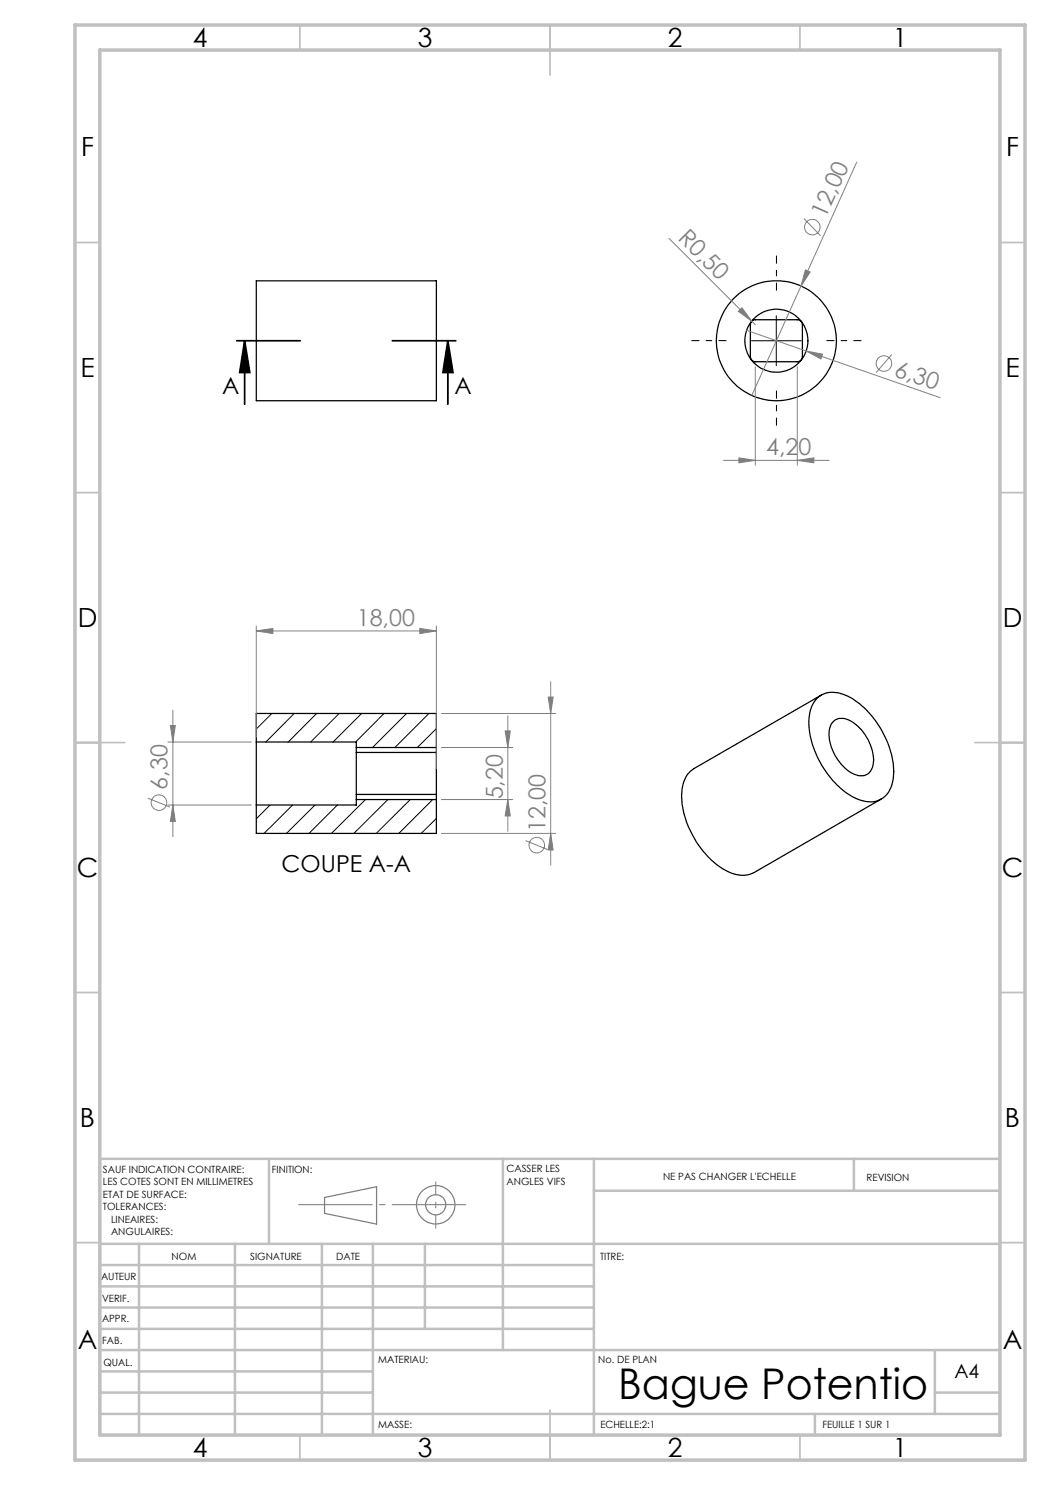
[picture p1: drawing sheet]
<svg xmlns="http://www.w3.org/2000/svg" width="210mm" height="297mm" viewBox="0 0 210 297" stroke-linecap="round" stroke-linejoin="round" font-family="sans-serif">
<g fill="none" stroke="#000" stroke-width=".25">
<path d="M51.3 56.2h36v23.9h-36zM150.4 64.2l.5-.2h8.6a.97 .97 0 0 1 1 .9v6.4a1.02 1.02 0 0 1-1 1.1h-8.4a1.02 1.02 0 0 1-1-1.1v-6.4zM163.4 139.6a4.9 4.9 0 0 1 5.7-.5 17.2 17.2 0 0 1 8.2 9 13.4 13.4 0 0 1 1 9.1 4.6 4.6 0 0 1-6.5 2.7 17.4 17.4 0 0 1-9.3-10.9 11.4 11.4 0 0 1 0-8.1zM164.3 139l-25.5 14.7a6.3 6.3 0 0 0-2.5 6 18.2 18.2 0 0 0 9.6 14.8 5.4 5.4 0 0 0 4.9 0l25.4-14.7M51.3 148.4v12.6M51.3 148.4v-5.7h36v6.8M51.3 148.4h20v1.1M71.3 158.9v1M71.3 149.5v1M71.3 159.9v1.1h-20M71.3 150.5v8.4M71.3 159.9h16"/>
<path d="M71.3 149.5h16M71.3 158.9h16M71.3 150.5h16M87.3 158.9v1M87.3 149.5v1M87.3 159.9v6.8h-36v-5.7M87.3 150.5v8.4M166.7 144.3a3.1 3.1 0 0 1 4 .2 9.5 9.5 0 0 1 4 8.2 2.55 2.55 0 0 1-4 2.1 9.3 9.3 0 0 1-4.8-9.2l.4-.9z"/>
<circle cx="155.3" cy="68.1" r="6.3"/>
<circle cx="155.3" cy="68.1" r="12"/>
</g>
<g fill="none" stroke="#000" stroke-width=".2">
<path d="M150.3 68.2h10M155.3 63.1v10M54.4 142.7l-3.1 3.1M58.8 142.7l-5.6 5.7M63.3 142.7l-5.7 5.7M67.8 142.7l-5.7 5.7M72.3 142.7l-5.7 5.7M73.1 159.9l-6.8 6.8M76.8 142.7l-5.7 5.7M77.6 159.9l-6.8 6.8M81.3 142.7l-6.8 6.8M82.1 159.9l-6.9 6.8"/>
<path d="M85.8 142.7l-6.8 6.8M86.5 159.9l-6.7 6.8M87.3 145.7l-3.8 3.8M54 161l-2.7 2.8M58.5 161l-5.7 5.7M63 161l-5.7 5.7M67.5 161l-5.7 5.7M87.3 163.7l-3.1 3"/>
</g>
<g fill="none" stroke="#808080" stroke-width=".2">
<path d="M171.3 32.4l-11.1 24.8M133.8 47.7l17.3 17.2M160.2 57.2l-9.8 21.9M160.8 43.7l3.3 3.5M161.1 54l.9 .4-1.8 2.8zM147.7 62.3l.7-.7 2 2.6zM149.3 66.1l11.9 4.1M151.1 73.3v19.8M159.5 73.3v19.8M161.2 70.2l3.3 .6-.3 1zM161.2 70.2l26.9 9.3M178.4 70.9l-3.2 3.6"/>
<path d="M144.7 92.1h21.1M147.8 91.6l3.3 .5-3.3 .5zM159.5 92.1l3.3-.5v1zM51.3 126.2l3.3-.5v1zM51.3 125.2v22.2M51.3 126.2h36M84 125.7l3.3 .5-3.3 .5zM87.3 125.2v28.5M109.6 139.4h1l-.5 3.3zM110.1 136.3v36.7M29.6 159.6l4.4 1.8M33.6 148.4h16.7"/>
<path d="M34.1 145.1h1l-.5 3.3zM34.6 142.1v25.3M88.3 142.7h22.8M88.3 149.5h14.3M88.3 159.9h14.3M101 146.2h1.1l-.5 3.3zM101.6 143.2v23.1M101.6 159.9l.5 3.3h-1.1zM33.6 161h16.7M34.6 161l.5 3.3h-1zM88.3 166.7h22.8M105.1 168.1l4.5 1.8"/>
<path d="M110.1 166.7l.5 3.3h-1z"/>
<circle cx="162.5" cy="45.4" r="1.56"/>
<circle cx="176.8" cy="72.7" r="1.56"/>
<circle cx="31.8" cy="160.5" r="1.56"/>
<circle cx="107.4" cy="169" r="1.56"/>
</g>
<path d="M47.3 68.2h12.7M48.9 68.2l1.1 6.3h-2.1zM48.9 68.2v12.7M78.5 68.2h12.7M89.6 68.2l1 6.3h-2zM89.6 68.2v12.7" fill="none" stroke="#000" stroke-width=".35"/>
<g fill="none" stroke="#808080" stroke-width=".25">
<path d="M64.9 239.5l10.4-2.2v7.5l-10.4-2.1z"/>
<circle cx="87.1" cy="240.9" r="3.8"/>
<circle cx="87.1" cy="240.9" r="2.01"/>
</g>
<path d="M155.3 58.1v-7M145.3 68.1h-7M155.3 78.1v7M165.3 68.1h7" fill="none" stroke="#000" stroke-width=".2" stroke-dasharray="30.5 1.3 1.3 1.3" stroke-dashoffset="28.9" stroke-linecap="butt"/>
<path d="M59.7 240.9h33.5" fill="none" stroke="#808080" stroke-width=".2" stroke-dasharray="30.5 1.3 1.3 1.3" stroke-dashoffset="15.6" stroke-linecap="butt"/>
<path d="M87.2 236.3v9.4" fill="none" stroke="#808080" stroke-width=".2" stroke-dasharray="30.5 1.3 1.3 1.3" stroke-dashoffset="27.7" stroke-linecap="butt"/>
<g fill="none" stroke="#c0c0c0" stroke-width=".35">
<path d="M60 5v5M110 5v10M160 5v5M15 48.5h5M200 48.5h5M15 98.5h5M200 98.5h5M15 148.5h10M195 148.5h10M15 198.5h5M200 198.5h5M15 248.5h5"/>
<path d="M200 248.5h5M60 287v5M110 282v10M160 287v5"/>
</g>
<g fill="none" stroke="#c0c0c0" stroke-width=".5">
<path d="M53.8 231.8v17M100.6 231.8v38.2M118.8 231.8v55.2M118.8 238.2h81.2M170.8 231.8v6.4M200 231.8h-180v55.2M20 248.8h180M20 257.3h98.8M20 253h98.8M27.8 248.8v38.2M47 248.8v38.2M64.4 248.8v38.2"/>
<path d="M74.6 248.8v38.2M85 248.8v17M20 265.8h98.8M20 261.5h98.8M20 278.5h54.6M20 274.3h54.6M20 270h180M187 278.5h13M187 270v12.8M20 282.8h180M163 282.8v4.2"/>
</g>
<path d="M15 5h190v287h-190zM20 10h180v277h-180z" fill="none" stroke="#c0c0c0" stroke-width=".7"/>
<path d="M89.6 68.2l1 6.3h-2zM48.9 68.2l1.1 6.3h-2.1z" fill="#000"/>
<g fill="#808080">
<path d="M147.7 62.3l.7-.7 2 2.6z"/>
<path d="M161.1 54l.9 .4-1.8 2.8z"/>
<path d="M161.2 70.2l3.3 .6-.3 1z"/>
<path d="M147.8 91.6l3.3 .5-3.3 .5zM159.5 92.1l3.3-.5v1z"/>
<path d="M51.3 126.2l3.3-.5v1zM84 125.7l3.3 .5-3.3 .5z"/>
<path d="M109.6 139.4h1l-.5 3.3zM110.1 166.7l.5 3.3h-1zM34.1 145.1h1l-.5 3.3zM34.6 161l.5 3.3h-1zM101 146.2h1.1l-.5 3.3zM101.6 159.9l.5 3.3h-1.1z"/>
</g>
<text font-size="8.5" x="123.6" y="279.7">Bague Potentio</text>
<g font-size="5.3">
<text x="38.5" y="9.5">4</text>
<text x="83.5" y="9.5">3</text>
<text x="133.6" y="9.5">2</text>
<text x="178.6" y="9.5">1</text>
<text x="16.2" y="31.2">F</text>
<text x="201.2" y="31.2">F</text>
<text x="16.1" y="75.5">E</text>
<text x="201.1" y="75.5">E</text>
<text x="15.5" y="125.5">D</text>
<text x="200.5" y="125.5">D</text>
<text x="15.4" y="175.5">C</text>
<text x="200.4" y="175.5">C</text>
<text x="16" y="225.5">B</text>
<text x="201" y="225.5">B</text>
<text x="15.5" y="269.7">A</text>
<text x="200.5" y="269.7">A</text>
<text x="38.5" y="291.5">4</text>
<text x="83.5" y="291.5">3</text>
<text x="133.6" y="291.5">2</text>
<text x="178.6" y="291.5">1</text>
</g>
<g font-size="4.7" fill="#808080">
<text x="135.4" y="47.9" transform="rotate(45 135.4 47.9)">R0,50</text>
<text x="165.1" y="43.8" transform="rotate(-66 165.1 43.8)">12,00</text>
<text x="178.7" y="75.1" transform="rotate(19 178.7 75.1)">6,30</text>
<text x="153.2" y="91">4,20</text>
<text x="71.4" y="125.2">18,00</text>
<text x="33.5" y="157.9" transform="rotate(-90 33.5 157.9)">6,30</text>
<text x="100.6" y="159.9" transform="rotate(-90 100.6 159.9)">5,20</text>
<text x="109.1" y="166.4" transform="rotate(-90 109.1 166.4)">12,00</text>
</g>
<g font-size="4.7">
<text x="44.4" y="78.7">A</text>
<text x="90.9" y="78.7">A</text>
<text x="56.3" y="174.3">COUPE A-A</text>
</g>
<text font-size="3.9" x="190.9" y="275.5">A4</text>
<g font-size="2">
<text x="20.6" y="234.6">SAUF INDICATION CONTRAIRE:</text>
<text x="20.6" y="237.1">LES COTES SONT EN MILLIMETRES</text>
<text x="20.6" y="239.6">ETAT DE SURFACE:</text>
<text x="54.4" y="234.6">FINITION:</text>
<text x="101.3" y="234.5">CASSER LES</text>
<text x="101.3" y="237">ANGLES VIFS</text>
<text x="132.6" y="236">NE PAS CHANGER L'ECHELLE</text>
<text x="173.3" y="236.2">REVISION</text>
<text x="20.6" y="242.1">TOLERANCES:</text>
<text x="22.2" y="244.6">LINEAIRES:</text>
<text x="22.2" y="247.1">ANGULAIRES:</text>
<text x="34.3" y="252">NOM</text>
<text x="50" y="251.9">SIGNATURE</text>
<text x="67.2" y="251.9">DATE</text>
<text x="120" y="251.9">TITRE:</text>
<text x="20.2" y="256.1">AUTEUR</text>
<text x="20.4" y="260.3">VERIF.</text>
<text x="20.4" y="264.4">APPR.</text>
<text x="20.5" y="268.8">FAB.</text>
<text x="20.7" y="273.1">QUAL.</text>
<text x="75.7" y="272.5">MATERIAU:</text>
<text x="119.6" y="272.5">No. DE PLAN</text>
<text x="75.6" y="285.5">MASSE:</text>
<text x="120.1" y="285.6">ECHELLE:2:1</text>
<text x="164.5" y="285.6">FEUILLE 1 SUR 1</text>
</g>
</svg>
